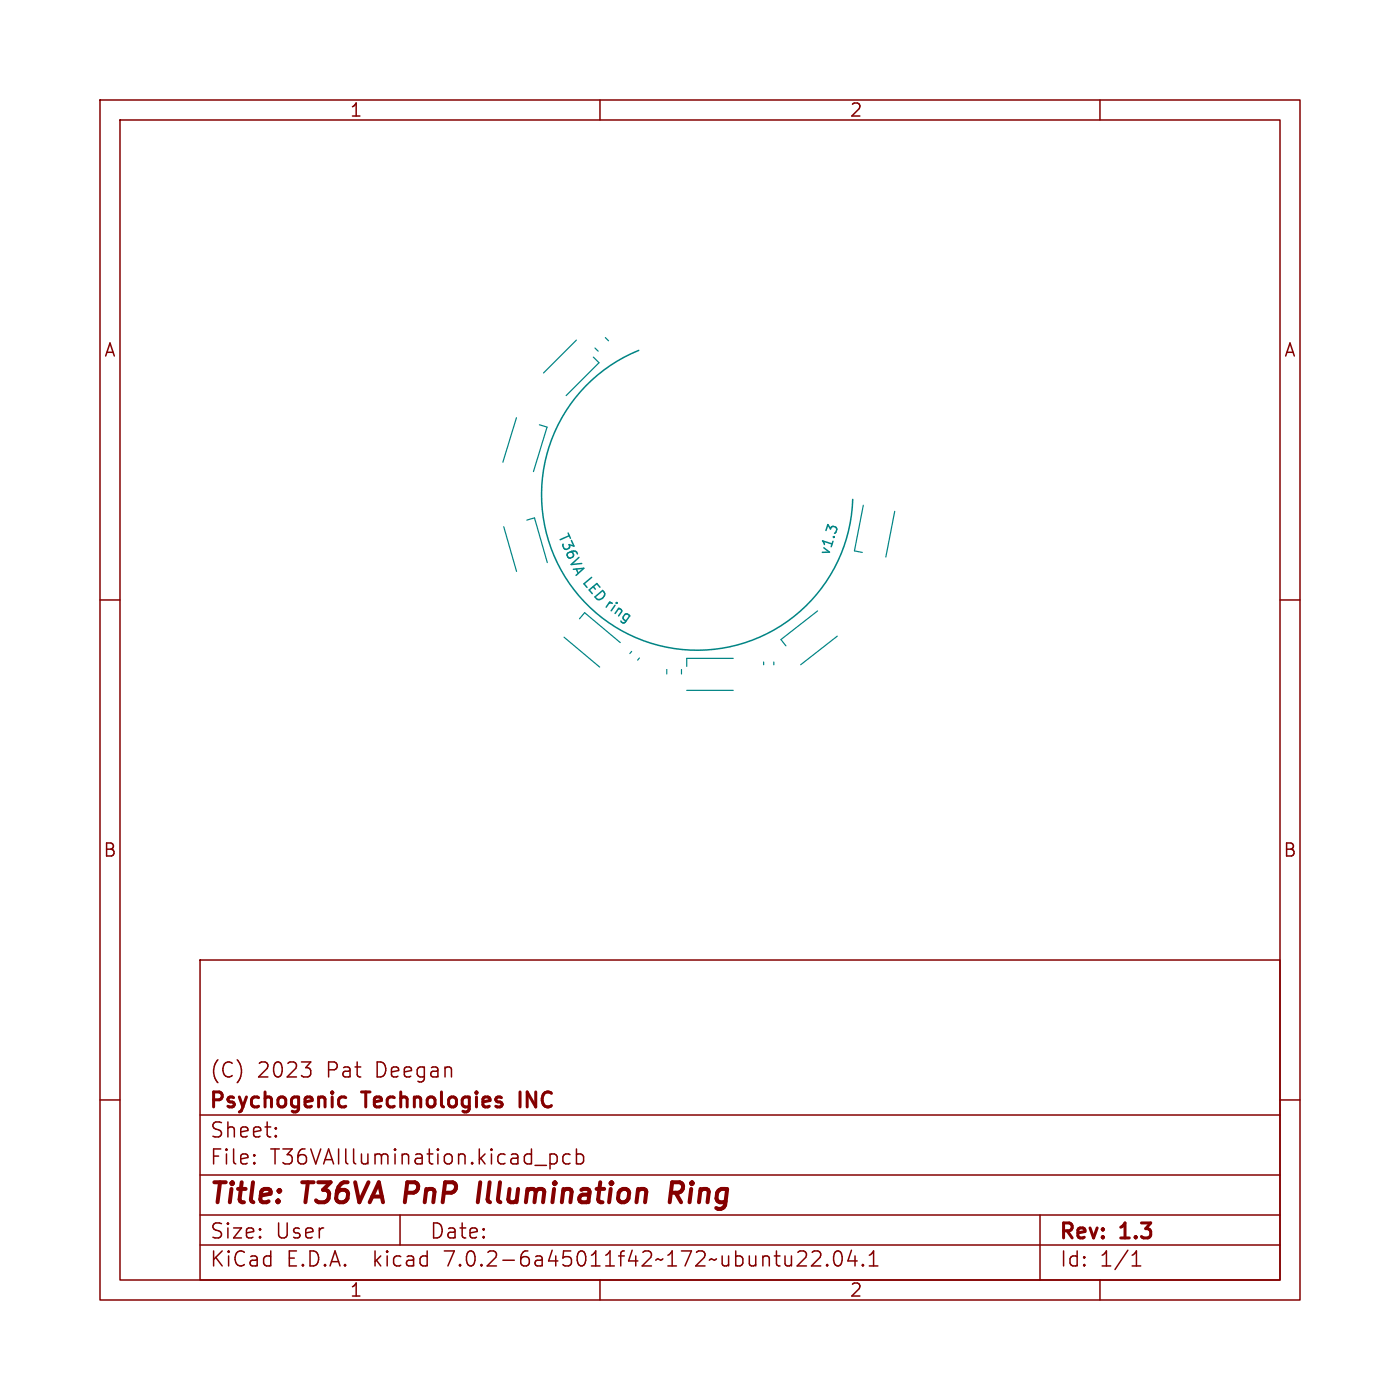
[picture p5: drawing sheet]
<svg xmlns="http://www.w3.org/2000/svg" width="140mm" height="140mm" viewBox="0 0 140 140" stroke-linecap="round" stroke-linejoin="round" font-family="sans-serif">
<g fill="none" stroke="#840000" stroke-width=".15">
<path d="M10 10h120v120h-120zM12 12h116v116h-116zM60 10v2M110 10v2M10 60h2M128 60h2M20 96h108v32h-108zM10 110h2M20 117.5h108M20 111.5h108M25.4 116.3h.1l-.1 .1M25.4 115.5h.1l-.1 .1"/>
<path d="M27.6 113.6v.1M27.6 112.8v.1M30.1 106.2h1l-.5 .6M31 106.9l.1 .2-.1 .5M53.5 116.5h1.1M55 115.4v1.5M55 115.5l.4-.1 .3 .3v.4l-.1 .2-.2 .1-.4-.1M57 115.5l-.4-.1-.3 .3v.4l.1 .2 .2 .1 .4-.1M57.6 115.5l.5-.1 .3 .3v.4l-.2 .2-.1 .1-.5-.1M57.6 114.9v1.5M128 110h2M20 124.5h108"/>
<path d="M20 121.5h108M40 121.5v3M60 128v2M80.4 125.1a.41 .41 0 0 1 .2 .6l-.9 .9h.9M81.2 125.2l.2-.1h.4a.41 .41 0 0 1 .2 .6l-.9 .9h1M82.7 126.5h.1l-.1 .1M82.7 126.5h-.1l.1 .1M82.7 126.5v.1M83.6 125.2a.36 .36 0 0 1 .5 .2 .88 .88 0 0 1-.2 1.2 .38 .38 0 0 1-.5-.3 1.17 1.17 0 0 1 .2-1.1zM85.1 125l-.3 1.1h.9M85.5 125.6v1M86.3 126.5h.1l-.1 .1"/>
<path d="M86.3 126.5h-.1l.1 .1M86.3 126.5v.1M86.9 126.6h.9M86.9 125.5l.5-.4v1.5M104 121.5v6.5M110 128v2M113.2 126.6h.9M113.2 125.5l.4-.4v1.5"/>
</g>
<path d="M48 118.2l-.2 2M67.6 119.3l.5 .9M68.2 118.3l-.2-.1h-.8l-.2 2M68.2 119.1l-.3 .2h-.8" fill="none" stroke="#840000" stroke-width=".4"/>
<path d="M34.4 109.7l.2 .1M34.6 110.6l-.2 .1" fill="none" stroke="#840000" stroke-width=".3"/>
<path d="M63.9 35a15.6 15.6 0 0 0-3.1 27.2 15.6 15.6 0 0 0 24.5-12.3M83 52.9l-.2-.4-.2 .5M63 61.6l-.5 .6" fill="none" stroke="#008484" stroke-width=".15"/>
<g fill="none" stroke="#008484" stroke-width=".12">
<path d="M57.6 34l-3.2 3.3M59.3 35.7l.6 .6-3.3 3.3M59.5 34.8l.3 .3M60.5 33.8l.4 .3M50.4 52.7l1.3 4.4M51.6 41.8l-1.3 4.4M52.7 52l.8-.2 1.2 4.5M53.9 42.5l.8 .2-1.4 4.5M86.3 50.5l-.9 4.6 .8 .1M89.5 51.1l-.9 4.6M56.4 63.7l3.6 3M58 61.9l.5-.6 3.5 3"/>
<path d="M63.2 65.1l-.2 .3M63.9 65.8l-.1 .2M66.7 67v.4M68.1 67v.4M68.7 69h4.6M73.3 65.8h-4.6v.8M76.4 66.2v.3M77.4 66.2v.3M81.8 61.1l-3.7 2.9 .5 .6M83.7 63.6l-3.6 2.9"/>
</g>
<g font-size="2.8" fill="#840000">
<text x="21" y="120.8">Title:</text>
<text x="30.4" y="120.8">T36VA</text>
<text x="41.2" y="120.8">PnP</text>
<text x="49.1" y="120.8">Illumination</text>
<text x="68.9" y="120.8">Ring</text>
</g>
<g font-size="2.1" fill="#840000">
<text x="21" y="107.9">(C)</text>
<text x="25.7" y="107.9">2023</text>
<text x="32.7" y="107.9">Pat</text>
<text x="37.6" y="107.9">Deegan</text>
<text x="21" y="113.9">Sheet:</text>
<text x="21" y="111.1">Psychogenic</text>
<text x="36.5" y="111.1">Technologies</text>
<text x="52.5" y="111.1">INC</text>
<text x="21" y="116.6">File:</text>
<text x="27" y="116.6">T36VAIllumination.kicad_pcb</text>
<text x="21" y="124">Size:</text>
<text x="27.6" y="124">User</text>
<text x="43" y="124">Date:</text>
<text x="106" y="124.2">Rev:</text>
<text x="112.2" y="124.2">1.3</text>
<text x="21" y="126.8">KiCad</text>
<text x="28.7" y="126.8">E.D.A.</text>
<text x="37.4" y="126.8">kicad</text>
<text x="44.5" y="126.8">7.0.2-6a45011f42~172~ubuntu22.04.1</text>
<text x="106" y="126.8">Id:</text>
<text x="110" y="126.8">1/1</text>
</g>
<g font-size="1.8" fill="#840000">
<text x="35" y="11.8">1</text>
<text x="85" y="11.8">2</text>
<text x="10.4" y="35.8">A</text>
<text x="128.4" y="35.8">A</text>
<text x="10.3" y="85.8">B</text>
<text x="128.3" y="85.8">B</text>
<text x="35" y="129.8">1</text>
<text x="85" y="129.8">2</text>
</g>
<g font-size="1.4" fill="#008484">
<text x="55.6" y="53.6" transform="rotate(66 55.6 53.6)">T36VA</text>
<text x="58" y="58.3" transform="rotate(50 58 58.3)">LED</text>
<text x="83" y="55.7" transform="rotate(-72 83 55.7)">v1.3</text>
<text x="60.2" y="60.7" transform="rotate(35 60.2 60.7)">ring</text>
</g>
</svg>
